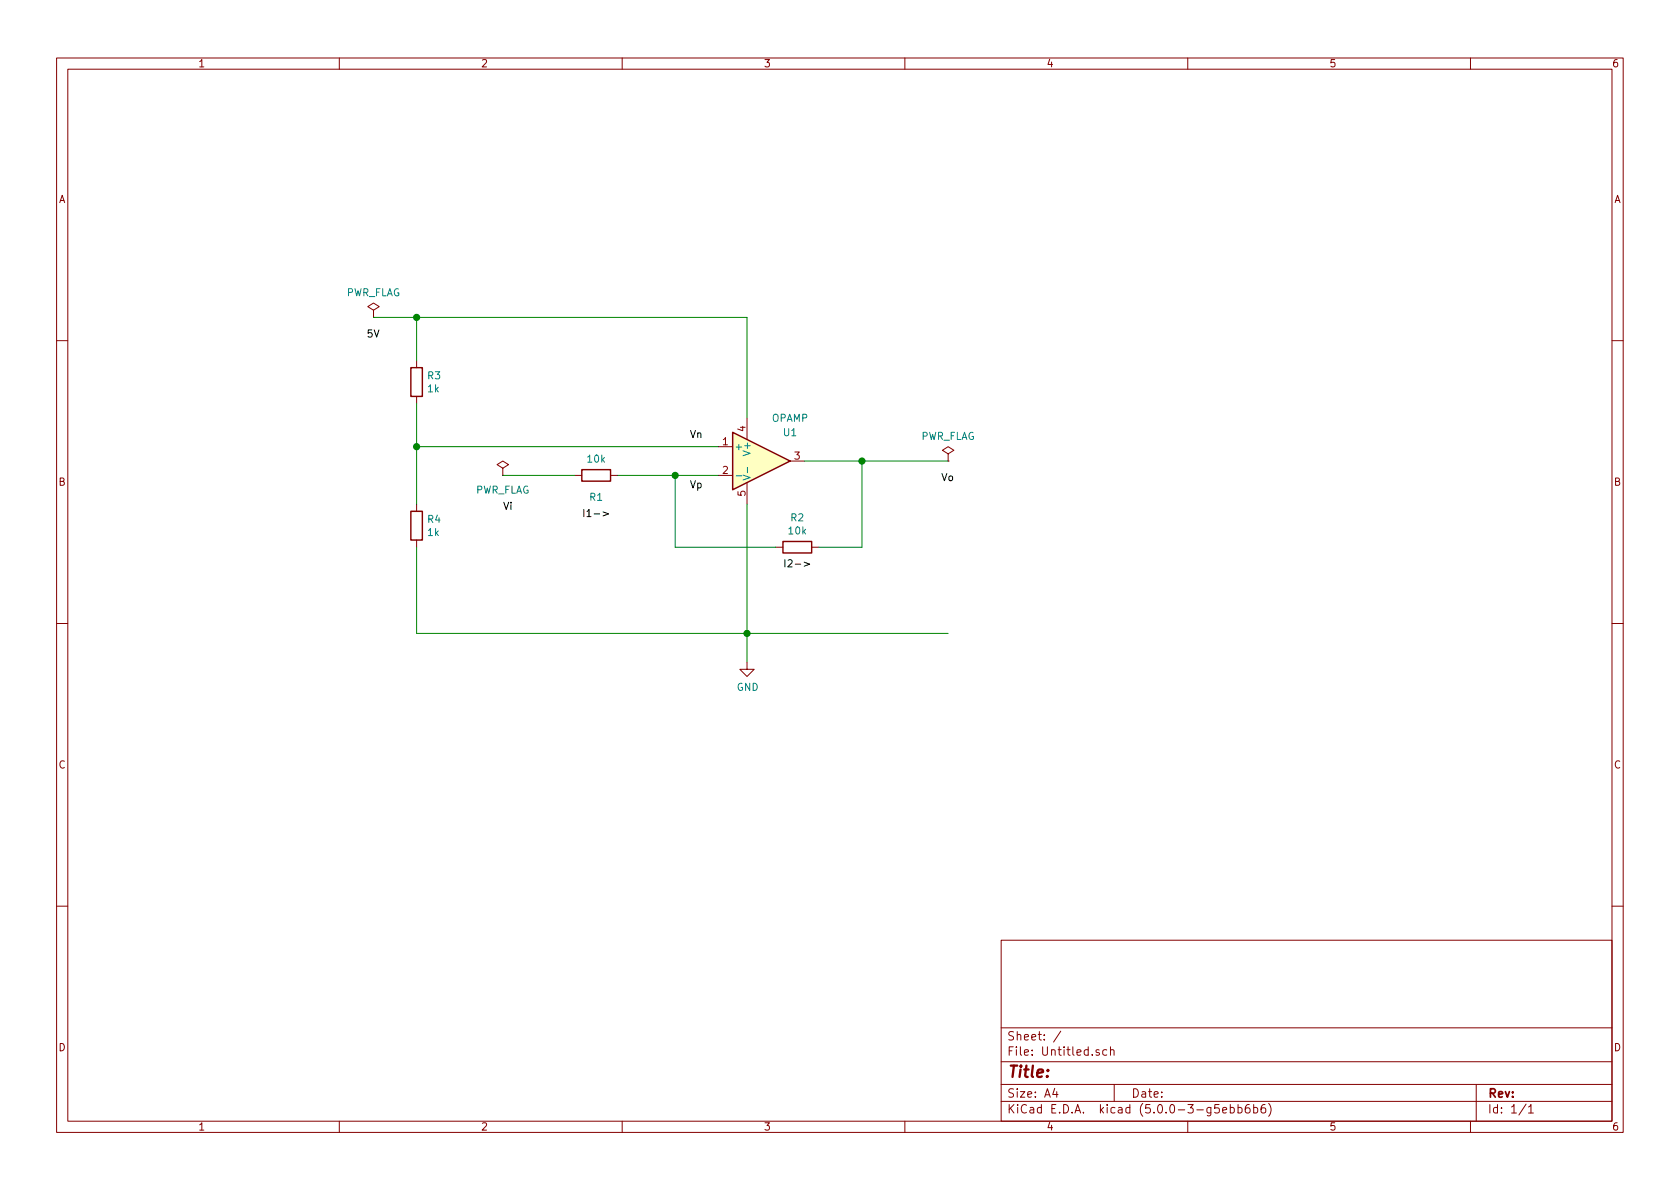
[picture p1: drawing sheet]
EESchema Schematic File Version 4
LIBS:Untitled-cache
EELAYER 26 0
EELAYER END
$Descr A4 11693 8268
encoding utf-8
Sheet 1 1
Title ""
Date ""
Rev ""
Comp ""
Comment1 ""
Comment2 ""
Comment3 ""
Comment4 ""
$EndDescr
$Comp
L pspice:OPAMP U1
U 1 1
P 5300 3200
F 0 "U1" H 5500 3400 50  0000 C CNN
F 1 "OPAMP" H 5500 3500 50  0000 C CNN
F 2 "" H 5300 3200 50  0001 C CNN
F 3 "" H 5300 3200 50  0001 C CNN
	1    5300 3200
	1    0    0    -1  
$EndComp
$Comp
L power:GND #PWR01
U 1 1
P 5200 4600
F 0 "#PWR01" H 5200 4350 50  0001 C CNN
F 1 "GND" H 5205 4427 50  0000 C CNN
F 2 "" H 5200 4600 50  0001 C CNN
F 3 "" H 5200 4600 50  0001 C CNN
	1    5200 4600
	1    0    0    -1  
$EndComp
$Comp
L power:PWR_FLAG #FLG01
U 1 1
P 6600 3200
F 0 "#FLG01" H 6600 3275 50  0001 C CNN
F 1 "PWR_FLAG" H 6600 3374 50  0000 C CNN
F 2 "" H 6600 3200 50  0001 C CNN
F 3 "~" H 6600 3200 50  0001 C CNN
	1    6600 3200
	1    0    0    -1  
$EndComp
$Comp
L power:PWR_FLAG #FLG03
U 1 1
P 2600 2200
F 0 "#FLG03" H 2600 2275 50  0001 C CNN
F 1 "PWR_FLAG" H 2600 2374 50  0000 C CNN
F 2 "" H 2600 2200 50  0001 C CNN
F 3 "~" H 2600 2200 50  0001 C CNN
	1    2600 2200
	1    0    0    -1  
$EndComp
Text Label 6550 3350 0    50   ~ 0
Vo
Text Label 5450 3950 0    50   ~ 0
I2->
Text Label 4800 3400 0    50   ~ 0
Vp
Text Label 4050 3600 0    50   ~ 0
I1->
Text Label 4800 3050 0    50   ~ 0
Vn
$Comp
L Device:R R2
U 1 1
P 5550 3800
F 0 "R2" V 5343 3800 50  0000 C CNN
F 1 "10k" V 5434 3800 50  0000 C CNN
F 2 "" V 5480 3800 50  0001 C CNN
F 3 "~" H 5550 3800 50  0001 C CNN
	1    5550 3800
	0    1    1    0   
$EndComp
$Comp
L Device:R R1
U 1 1
P 4150 3300
F 0 "R1" V 4300 3300 50  0000 C CNN
F 1 "10k" V 4034 3300 50  0000 C CNN
F 2 "" V 4080 3300 50  0001 C CNN
F 3 "~" H 4150 3300 50  0001 C CNN
	1    4150 3300
	0    1    1    0   
$EndComp
Wire Wire Line
	4700 3800 4700 3300
Connection ~ 4700 3300
Wire Wire Line
	4700 3300 5000 3300
Wire Wire Line
	5700 3800 6000 3800
Wire Wire Line
	6000 3800 6000 3200
Wire Wire Line
	6000 3200 5600 3200
Connection ~ 5200 4400
$Comp
L Device:R R4
U 1 1
P 2900 3650
F 0 "R4" H 2970 3696 50  0000 L CNN
F 1 "1k" H 2970 3605 50  0000 L CNN
F 2 "" V 2830 3650 50  0001 C CNN
F 3 "~" H 2900 3650 50  0001 C CNN
	1    2900 3650
	1    0    0    -1  
$EndComp
$Comp
L Device:R R3
U 1 1
P 2900 2650
F 0 "R3" H 2970 2696 50  0000 L CNN
F 1 "1k" H 2970 2605 50  0000 L CNN
F 2 "" V 2830 2650 50  0001 C CNN
F 3 "~" H 2900 2650 50  0001 C CNN
	1    2900 2650
	1    0    0    -1  
$EndComp
Wire Wire Line
	2900 3100 2900 2800
Wire Wire Line
	2900 3100 2900 3500
Connection ~ 2900 3100
Wire Wire Line
	2600 2200 2900 2200
Wire Wire Line
	5200 2200 5200 2900
Connection ~ 2900 2200
Wire Wire Line
	2900 2200 2900 2500
$Comp
L power:PWR_FLAG #FLG02
U 1 1
P 3500 3300
F 0 "#FLG02" H 3500 3375 50  0001 C CNN
F 1 "PWR_FLAG" H 3500 3200 50  0000 C CNN
F 2 "" H 3500 3300 50  0001 C CNN
F 3 "~" H 3500 3300 50  0001 C CNN
	1    3500 3300
	1    0    0    -1  
$EndComp
Wire Wire Line
	5200 4400 5200 4600
Text Label 3500 3550 0    50   ~ 0
Vi
Wire Wire Line
	2900 4400 5200 4400
Wire Wire Line
	4300 3300 4700 3300
Wire Wire Line
	3500 3300 4000 3300
Wire Wire Line
	2900 3100 5000 3100
Wire Wire Line
	2900 2200 5200 2200
Wire Wire Line
	6000 3200 6600 3200
Connection ~ 6000 3200
Wire Wire Line
	5200 4400 6600 4400
Wire Wire Line
	4700 3800 5400 3800
Wire Wire Line
	5200 3500 5200 4400
Wire Wire Line
	2900 3800 2900 4400
Text Label 2550 2350 0    50   ~ 0
5V
$EndSCHEMATC
